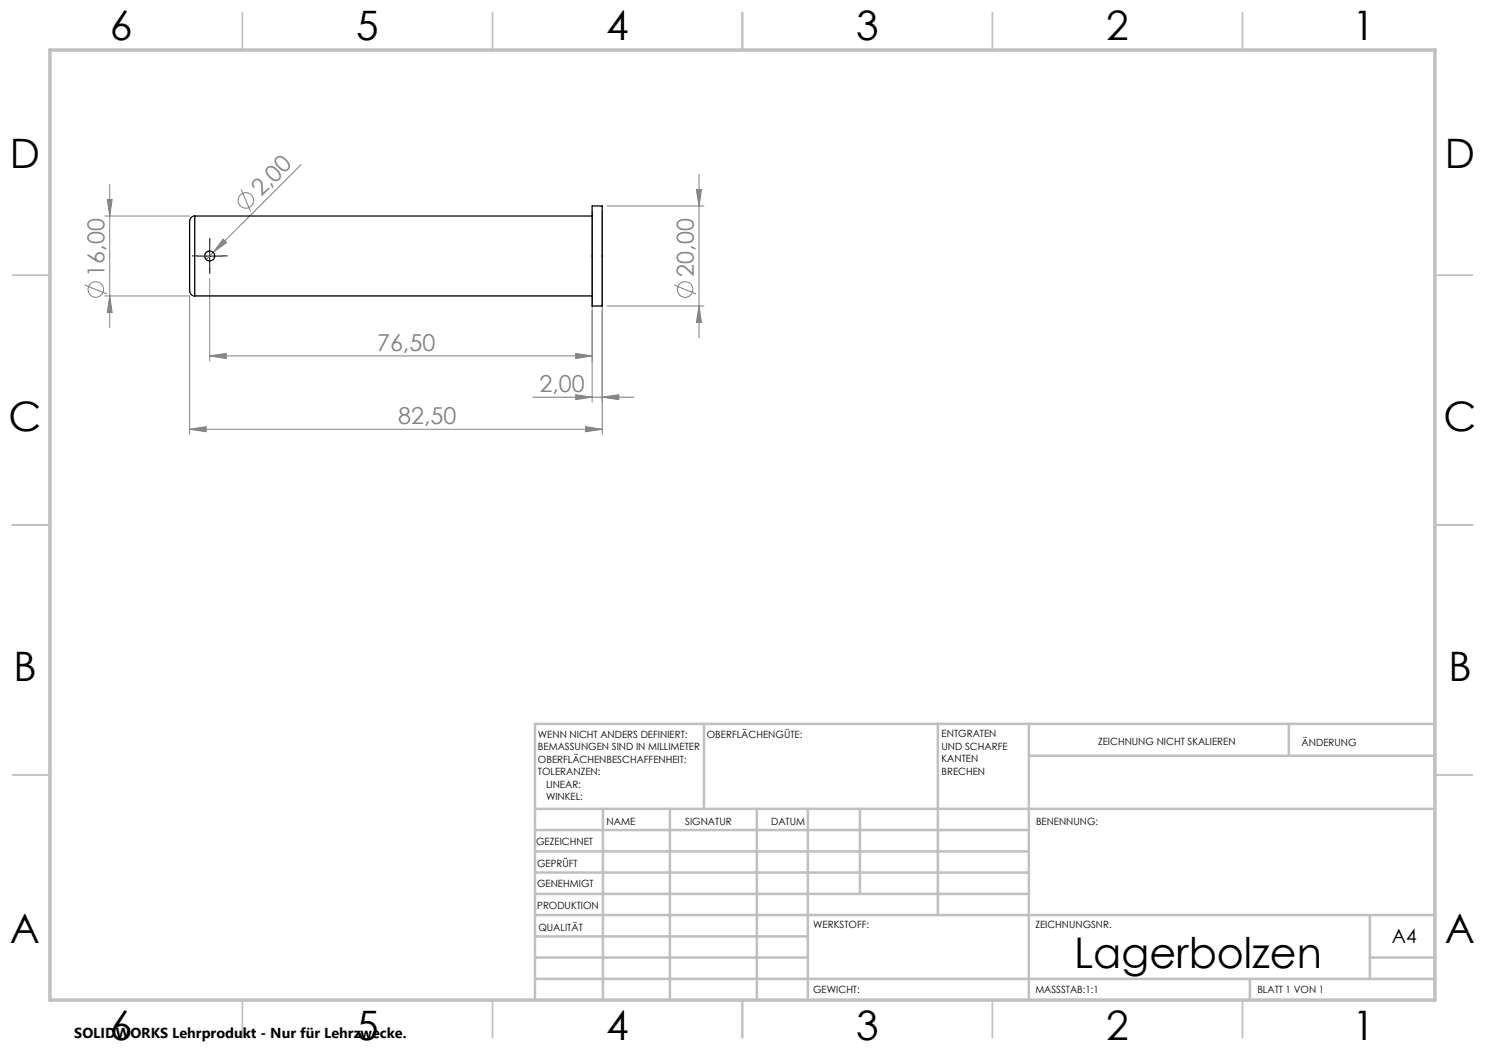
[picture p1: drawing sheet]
<svg xmlns="http://www.w3.org/2000/svg" width="297mm" height="210mm" viewBox="0 0 297 210" stroke-linecap="round" stroke-linejoin="round" font-family="sans-serif">
<g fill="none" stroke="#808080" stroke-width=".2">
<path d="M21.4 39.9h1l-.5 3.3zM21.9 36.9v28.6M48.2 37.9l1.9 4.4M60.3 32.9l-17.6 17.6M139.3 37.9h1l-.5 3.3zM139.8 34.8v32.7M16.9 57l4.5 1.8M21 59.2h16.9v27.6M21 43.2h16.9M21.9 59.2l.5 3.3h-1zM41.9 55.7v16.5M42.7 50.5l-1.5 1.4"/>
<path d="M44.6 47.8l.7 .7-2.6 2zM118.4 42.2v38.2M120.4 42.2v44.6M121.4 41.2h19.4M134.8 57l4.4 1.8M41.9 71.2l3.3-.5v1zM41.9 71.2h76.5M106.6 79.4h20.2M115.1 78.9l3.3 .5-3.3 .5zM115.1 70.7l3.3 .5-3.3 .5zM120.4 79.4l3.4-.5v1zM121.4 61.2h19.4"/>
<path d="M139.8 61.2l.5 3.3h-1zM37.9 85.9l3.3-.6v1.1zM37.9 85.9h82.5M117.1 85.3l3.3 .6-3.3 .5z"/>
<circle cx="19.2" cy="57.9" r="1.56"/>
<circle cx="49.2" cy="40.1" r="1.56"/>
<circle cx="137" cy="57.9" r="1.56"/>
</g>
<path d="M39.5 51.2h-1M42 48.7v-1M42 53.7v1M44.5 51.2h1" fill="none" stroke="#000" stroke-width=".2" stroke-dasharray="15.2 1.3 1.3 1.3"/>
<path d="M39.4 51.2h5.1M41.9 48.7v5" fill="none" stroke="#000" stroke-width=".2"/>
<g fill="none" stroke="#c0c0c0" stroke-width=".35">
<path d="M48.5 2.5v7.5M98.5 2.5v7.5M148.5 2.5v7.5M198.5 2.5v7.5M248.5 2.5v7.5M2.5 55h7.5M287 55h7.5M2.5 105h7.5M287 105h7.5M2.5 155h7.5M287 155h7.5M48.5 200v7.5"/>
<path d="M98.5 200v7.5M148.5 200v7.5M198.5 200v7.5M248.5 200v7.5"/>
</g>
<g fill="none" stroke="#c0c0c0" stroke-width=".5">
<path d="M140.8 144.8v17M187.6 144.8v38.2M205.8 144.8v55.2M205.8 151.2h81.2M257.8 144.8v6.4M287 144.8h-180v55.2M107 161.8h180M107 178.8h98.8M107 174.5h98.8M107 170.3h98.8M107 166h98.8M120.6 161.8v38.2"/>
<path d="M134 161.8v38.2M151.4 161.8v38.2M161.6 161.8v38.2M172 161.8v17M107 195.8h180M107 191.5h54.6M107 187.3h54.6M107 183h180M250 195.8v4.2M274 191.5h13M274 183v12.8"/>
</g>
<path d="M10 10h277v190h-277z" fill="none" stroke="#c0c0c0" stroke-width=".7"/>
<g fill="#808080">
<path d="M44.6 47.8l.7 .7-2.6 2z"/>
<path d="M120.4 79.4l3.4-.5v1zM115.1 78.9l3.3 .5-3.3 .5z"/>
<path d="M37.9 85.9l3.3-.6v1.1zM117.1 85.3l3.3 .6-3.3 .5zM41.9 71.2l3.3-.5v1zM115.1 70.7l3.3 .5-3.3 .5z"/>
<path d="M21.9 59.2l.5 3.3h-1zM21.4 39.9h1l-.5 3.3z"/>
<path d="M139.3 37.9h1l-.5 3.3zM139.8 61.2l.5 3.3h-1z"/>
</g>
<g fill="none" stroke="#000" stroke-width=".25">
<path d="M38.9 43.2a1.28 1.28 0 0 0-1 1.7v8.8a18.8 18.8 0 0 0 .2 5.1l.3 .2 .5 .2M38.9 43.2v16M38.9 59.2h79.5M38.9 43.2h79.5M118.4 41.2h2v20h-2z"/>
<circle cx="41.9" cy="51.2" r="1"/>
</g>
<text font-size="8.5" x="214.8" y="193.6">Lagerbolzen</text>
<g font-size="8.1">
<text x="22" y="8">6</text>
<text x="71.2" y="8">5</text>
<text x="121.2" y="8">4</text>
<text x="171.3" y="8">3</text>
<text x="221.3" y="8">2</text>
<text x="270.5" y="8">1</text>
<text x="2" y="33.6">D</text>
<text x="289" y="33.6">D</text>
<text x="1.7" y="86.1">C</text>
<text x="288.7" y="86.1">C</text>
<text x="2.7" y="136.1">B</text>
<text x="289.7" y="136.1">B</text>
<text x="2" y="188.6">A</text>
<text x="289" y="188.6">A</text>
<text x="22" y="208">6</text>
<text x="71.2" y="208">5</text>
<text x="121.2" y="208">4</text>
<text x="171.3" y="208">3</text>
<text x="221.3" y="208">2</text>
<text x="270.5" y="208">1</text>
</g>
<g font-size="4.7" fill="#808080">
<text x="52.2" y="39.5" transform="rotate(-45 52.2 39.5)">2,00</text>
<text x="20.9" y="55.3" transform="rotate(-90 20.9 55.3)">16,00</text>
<text x="138.8" y="55.3" transform="rotate(-90 138.8 55.3)">20,00</text>
<text x="75.4" y="70.2">76,50</text>
<text x="107.9" y="78.4">2,00</text>
<text x="79.7" y="84.8">82,50</text>
</g>
<text font-size="3.9" x="278.4" y="188.6">A4</text>
<text font-size="2.9" x="14.9" y="207.6">SOLIDWORKS Lehrprodukt - Nur für Lehrzwecke.</text>
<g font-size="2">
<text x="107.6" y="147.6">WENN NICHT ANDERS DEFINIERT:</text>
<text x="141.4" y="147.6">OBERFLÄCHENGÜTE:</text>
<text x="188.3" y="147.5">ENTGRATEN</text>
<text x="188.3" y="150">UND SCHARFE</text>
<text x="219.6" y="149">ZEICHNUNG NICHT SKALIEREN</text>
<text x="260.3" y="149.2">ÄNDERUNG</text>
<text x="107.6" y="150.1">BEMASSUNGEN SIND IN MILLIMETER</text>
<text x="107.6" y="152.6">OBERFLÄCHENBESCHAFFENHEIT:</text>
<text x="107.6" y="155.1">TOLERANZEN:</text>
<text x="188.3" y="152.5">KANTEN</text>
<text x="188.3" y="155">BRECHEN</text>
<text x="109.2" y="157.6">LINEAR:</text>
<text x="109.2" y="160.1">WINKEL:</text>
<text x="121.3" y="165">NAME</text>
<text x="137" y="164.9">SIGNATUR</text>
<text x="154.2" y="164.9">DATUM</text>
<text x="207.2" y="164.9">BENENNUNG:</text>
<text x="107.2" y="169.1">GEZEICHNET</text>
<text x="107.4" y="173.3">GEPRÜFT</text>
<text x="107.4" y="177.4">GENEHMIGT</text>
<text x="107.5" y="181.8">PRODUKTION</text>
<text x="162.6" y="185.5">WERKSTOFF:</text>
<text x="207.1" y="185.5">ZEICHNUNGSNR.</text>
<text x="107.7" y="186.1">QUALITÄT</text>
<text x="162.6" y="198.5">GEWICHT:</text>
<text x="207.1" y="198.6">MASSSTAB:1:1</text>
<text x="251.5" y="198.6">BLATT 1 VON 1</text>
</g>
</svg>
